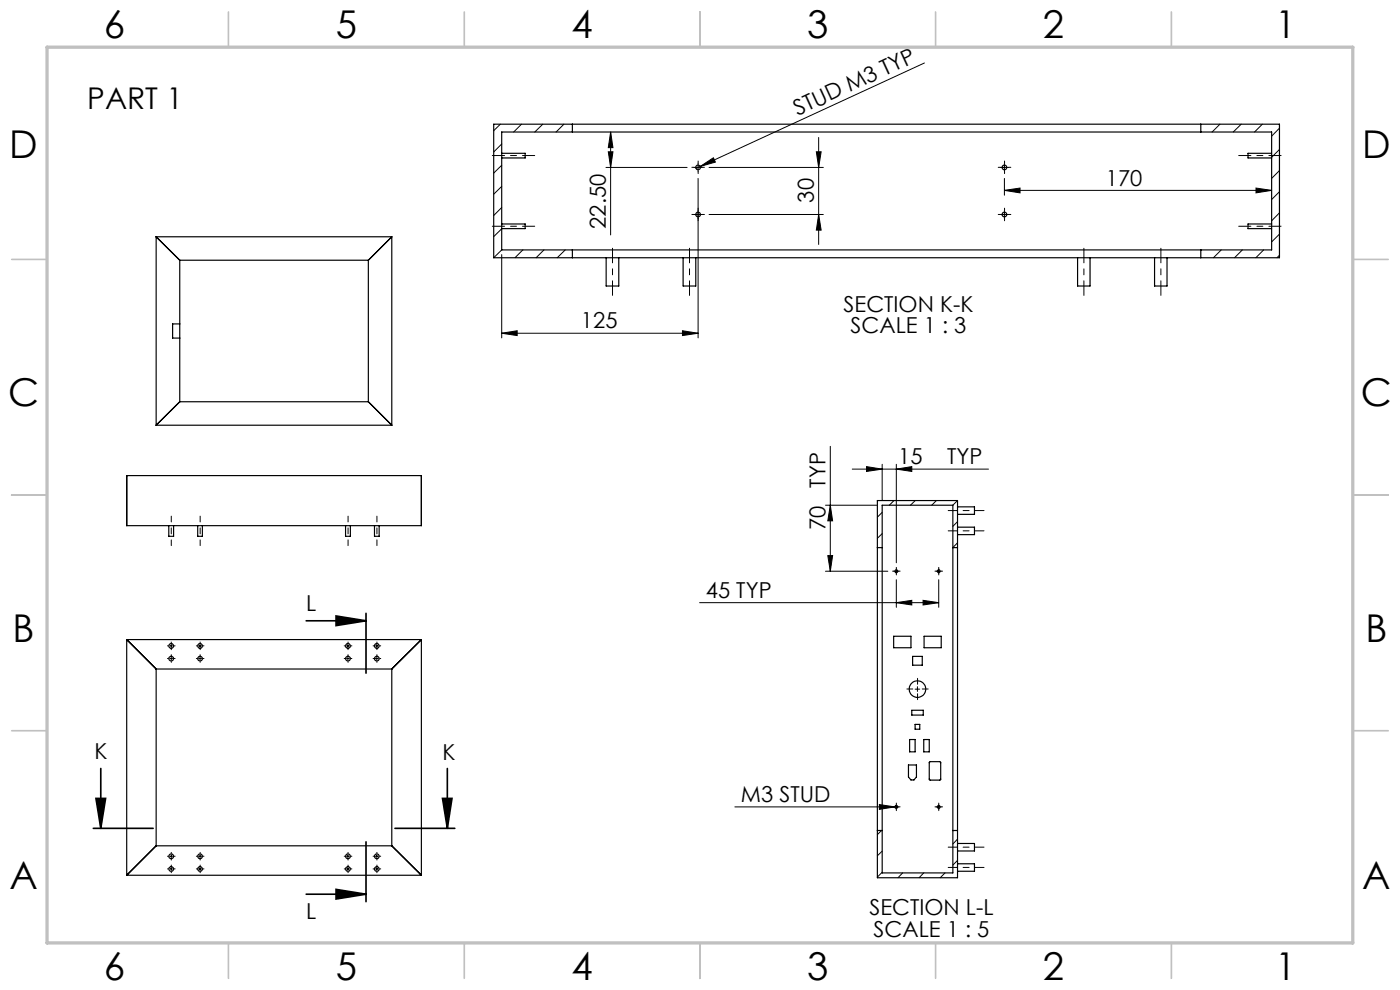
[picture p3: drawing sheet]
<svg xmlns="http://www.w3.org/2000/svg" width="297mm" height="210mm" viewBox="0 0 297 210" stroke-linecap="round" stroke-linejoin="round" font-family="sans-serif">
<path d="M64.9 131.7h12.7M71.3 130.7l6.3 1-6.3 1zM77.6 130.1v12.7M19.8 175.7h12.7M20.4 169.4h2l-1 6.3zM21.4 163v12.7M77.6 178.6v12.7M83.8 175.7h12.7M93.9 169.4h2l-1 6.3zM94.9 163v12.7M64.9 189.7h12.7M71.3 188.7l6.3 1-6.3 1z" fill="none" stroke="#000" stroke-width=".35"/>
<g fill="none" stroke="#000" stroke-width=".21">
<path d="M196.1 13.4l-47.5 21.9M106.2 26.3l-1.5 1.4M106.4 30.5l-1.7 1.7M106.4 35.1l-1.7 1.6M106.4 39.5l-1.7 1.7M110.6 26.3l-1.6 1.7M115.1 26.3l-1.6 1.7M119.6 26.3l-1.6 1.7M128.6 35.5h17.2M129 32.2h1l-.5 3.3zM129.5 28v21.8M129.5 28l.5 3.3h-1z"/>
<path d="M147.2 35.5h1.7M148.1 34.7v1.6M148.1 37.8v33.9M148.6 35.3l2.7-1.8 .5 .9zM148.6 35.3l-1 .4M150.4 35.5h24.3M173.2 32.2h1l-.5 3.3zM173.7 29.2v22.6M212.3 35.5h1.6M213.1 34.7v1.6M213.1 37.8v3.6M258.8 26.3l-1.7 1.7"/>
<path d="M263.3 26.3l-1.7 1.7M266.5 39.9l3.3 .5-3.3 .5zM267.8 26.3l-1.7 1.7M271.4 27.2l-1.6 1.7M271.4 31.7l-1.6 1.7M271.4 36.2l-1.6 1.6M106.4 44l-1.7 1.7M106.4 48.5l-1.7 1.7M106.4 53l-1.7 1.7M106.4 54v17.7M110.9 53l-1.6 1.7M115.4 53l-1.7 1.7"/>
<path d="M119.9 53l-1.7 1.7M147.2 45.5h1.7M150.4 45.5h24.3M173.7 45.5l.5 3.3h-1zM212.3 45.5h1.6M213.1 44.7v1.6M213.1 40.4l3.3-.5v1zM213.1 40.4h56.7M259.1 53l-1.7 1.7M263.6 53l-1.7 1.7M268.1 53l-1.7 1.7M271.4 40.7l-1.6 1.6"/>
<path d="M271.4 45.1l-1.6 1.7M271.4 49.7l-1.6 1.6M271.4 54.1l-.5 .6M106.4 70.7l3.3-.5v1zM106.4 70.7h41.7M144.8 70.2l3.3 .5-3.3 .5zM176.1 94.7v26.5M180.8 99.5h28.9M183.8 99l3.3 .5-3.3 .5zM187.1 98.5v7.7M190.1 99.5l3.3-.5v1zM190.1 98.5v20.9"/>
<path d="M175.1 107.2h11M175.6 117.9h1l-.5 3.3zM176.1 107.2l.5 3.3h-1zM187.1 108.7l-1 1M187.1 113.2l-1 1M189.7 106.2l-1 1M194.2 106.2l-1.1 1M198.6 106.2l-.9 1M203.1 106.2l-1 1M203.1 110.7l-1 .9M203.1 115.1l-1 1.1M36 139.7h.6"/>
<path d="M36 137h.6M36.3 136.7v.6M36.3 139.4v.6M42.1 139.7h.7M42.1 137h.7M42.4 136.7v.6M42.4 139.4v.6M73.5 139.7h.6M73.5 137h.6M73.8 136.7v.6M73.8 139.4v.6M79.6 139.7h.7"/>
<path d="M79.6 137h.7M79.9 136.7v.6M79.9 139.4v.6M148.4 127.8h50.7M175.1 121.2h13.2M189.6 121.2h1M190.1 127.8l3.3-.5v1zM190.1 120.7v1M190.1 123v5.8M195.8 127.3l3.3 .5-3.3 .5zM198.6 121.2h1M199.1 120.7v1"/>
<path d="M199.1 123v5.8M194.1 146.2h1M194.6 145.7v1M186.5 170.7l3.3 .5-3.3 .5zM187 176.2l-.9 .9M190.1 170.7v1M190.6 171.2h-34.7M198.6 171.2h1M199.1 170.7v1M203.1 178l-1 1M36 184.3h.6M36 181.6h.6"/>
<path d="M36.3 181.3v.7M36.3 184v.6M42.1 184.3h.7M42.1 181.6h.7M42.4 181.3v.7M42.4 184v.6M73.5 184.3h.6M73.5 181.6h.6M73.8 181.3v.7M73.8 184v.6M79.6 184.3h.7M79.6 181.6h.7"/>
<path d="M79.9 181.3v.7M79.9 184v.6M187.1 180.5l-1 1M187.1 185l-1 1M191.5 185.2l-1 1M196 185.2l-1 1M200.5 185.2l-1 1M203.1 182.5l-1 1"/>
</g>
<path d="M36.3 115.7v-6.2M42.5 115.7v-6.2M73.8 115.7v-6.2M80 115.7v-6.2" fill="none" stroke="#000" stroke-width=".21" stroke-dasharray="15.2 1.3 1.3 1.3" stroke-dashoffset="14"/>
<path d="M208.8 112.6h-7.6M208.8 108.3h-7.6M208.8 179.7h-7.6M208.8 184h-7.6" fill="none" stroke="#000" stroke-width=".21" stroke-dasharray="15.2 1.3 1.3 1.3" stroke-dashoffset="13.3"/>
<g fill="none" stroke="#000" stroke-width=".21" stroke-dasharray="15.2 1.3 1.3 1.3">
<path d="M147.3 35.5h-.5M148.1 34.7v-.5M148.1 36.3v.5M148.9 35.5h.5M212.3 35.5h-.5M213.1 34.7v-.5M213.1 36.3v.5M213.9 35.5h.5M147.3 45.5h-.5M148.1 44.7v-.5M148.1 46.3v.5M148.9 45.5h.5"/>
<path d="M212.3 45.5h-.5M213.1 44.7v-.5M213.1 46.3v.5M213.9 45.5h.5M35.7 139.7h-.2M35.7 137h-.2M36.3 139.1v-.2M36.3 136.4v-.2M36.3 137.6v.2M37 139.7h.1M37 137h.1M41.8 139.7h-.2"/>
<path d="M41.8 137h-.2M42.5 139.1v-.2M42.5 136.4v-.2M42.5 137.6v.2M43.1 139.7h.2M43.1 137h.2M73.2 137h-.2M73.2 139.7h-.2M73.8 136.4v-.2M73.8 137.6v.2M73.8 139.1v-.2M74.5 137h.1"/>
<path d="M74.5 139.7h.1M79.3 137h-.2M79.3 139.7h-.2M80 136.4v-.2M80 137.6v.2M80 139.1v-.2M80.6 137h.2M80.6 139.7h.2M189.7 121.2h-.3M190.2 120.7v-.3M190.2 121.7v.3M190.7 121.2h.3"/>
<path d="M198.7 121.2h-.3M199.2 120.7v-.3M199.2 121.7v.3M199.7 121.2h.3M36.3 140.3v.2M42.5 140.3v.2M73.8 140.3v.2M80 140.3v.2M193.7 146.2h-1.3M194.7 145.2v-1.3M194.7 147.2v1.2M195.7 146.2h1.2"/>
<path d="M189.7 171.2h-.3M190.2 170.7v-.3M190.2 171.7v.3M190.7 171.2h.3M198.7 171.2h-.3M199.2 170.7v-.3M199.2 171.7v.3M199.7 171.2h.3M35.7 184.3h-.2M35.7 181.6h-.2M36.3 183.7v-.2M36.3 184.9v.2"/>
<path d="M36.3 181v-.2M36.3 182.3v.1M37 184.3h.1M37 181.6h.1M41.8 184.3h-.2M41.8 181.6h-.2M42.5 183.7v-.2M42.5 184.9v.2M42.5 181v-.2M42.5 182.3v.1M43.1 184.3h.2M43.1 181.6h.2"/>
<path d="M73.2 184.3h-.2M73.2 181.6h-.2M73.8 183.7v-.2M73.8 184.9v.2M73.8 181v-.2M73.8 182.3v.1M74.5 184.3h.1M74.5 181.6h.1M79.3 181.6h-.2M79.3 184.3h-.2M80 181v-.2M80 182.3v.1"/>
<path d="M80 183.7v-.2M80 184.9v.2M80.6 181.6h.2M80.6 184.3h.2"/>
</g>
<path d="M129.9 62.7v-10M146.3 62.7v-10M229.9 62.7v-10M246.3 62.7v-10" fill="none" stroke="#000" stroke-width=".21" stroke-dasharray="15.2 1.3 1.3 1.3" stroke-dashoffset="12.1"/>
<path d="M113.4 33h-9M262.8 33h9M113.4 48h-9M262.8 48h9" fill="none" stroke="#000" stroke-width=".21" stroke-dasharray="15.2 1.3 1.3 1.3" stroke-dashoffset="12.6"/>
<g fill="none" stroke="#c0c0c0" stroke-width=".35">
<path d="M48.5 2.5v7.5M98.5 2.5v7.5M148.5 2.5v7.5M198.5 2.5v7.5M248.5 2.5v7.5M2.5 55h7.5M287 55h7.5M2.5 105h7.5M287 105h7.5M2.5 155h7.5M287 155h7.5M48.5 200v7.5"/>
<path d="M98.5 200v7.5M148.5 200v7.5M198.5 200v7.5M248.5 200v7.5"/>
</g>
<path d="M10 10h277v190h-277z" fill="none" stroke="#c0c0c0" stroke-width=".7"/>
<g fill="#000">
<path d="M148.6 35.3l2.7-1.8 .5 .9zM186.5 170.7l3.3 .5-3.3 .5z"/>
<path d="M129 32.2h1l-.5 3.3zM129.5 28l.5 3.3h-1z"/>
<path d="M173.2 32.2h1l-.5 3.3zM173.7 45.5l.5 3.3h-1z"/>
<path d="M213.1 40.4l3.3-.5v1zM266.5 39.9l3.3 .5-3.3 .5z"/>
<path d="M106.4 70.7l3.3-.5v1zM144.8 70.2l3.3 .5-3.3 .5z"/>
<path d="M190.1 99.5l3.3-.5v1zM183.8 99l3.3 .5-3.3 .5z"/>
<path d="M176.1 107.2l.5 3.3h-1zM175.6 117.9h1l-.5 3.3z"/>
<path d="M71.3 130.7l6.3 1-6.3 1zM71.3 188.7l6.3 1-6.3 1z"/>
<path d="M190.1 127.8l3.3-.5v1zM195.8 127.3l3.3 .5-3.3 .5z"/>
<path d="M93.9 169.4h2l-1 6.3zM20.4 169.4h2l-1 6.3z"/>
</g>
<g fill="none" stroke="#000" stroke-width=".25">
<path d="M104.7 26.3h166.7v28.4h-166.7zM106.4 32.5h5v1h-5M106.4 28h163.4v25h-163.4zM121.4 26.3v1.7M254.7 26.3v1.7M269.8 32.5h-5v1h5M33.1 50.2v40M33.1 50.2h50M33.1 50.2l5 5M38.1 55.2h40M38.1 55.2v30M78.1 55.2v30"/>
<path d="M83.1 50.2v40M83.1 50.2l-5 5M106.4 47.5h5v1h-5M121.4 53v1.7M128.6 54.7v6h2.7v-6M144.9 54.7v6h2.7v-6M228.6 54.7v6h2.6v-6M244.9 54.7v6h2.7v-6M254.7 53v1.7M269.8 47.5h-5v1h5M38.1 68.7h-1.5v3h1.5M33.1 90.2h50"/>
<path d="M38.1 85.2l-5 5M38.1 85.2h40M78.1 85.2l5 5M26.9 100.9h62.5v10.6h-62.5zM35.8 111.5v2.3h1v-2.3M41.9 111.5v2.3h1v-2.3M73.3 111.5v2.3h1v-2.3M79.4 111.5v2.3h1v-2.3M186.1 106.2h17v80h-17zM186.1 116.2h1M187.1 107.2h15v78h-15zM202.1 116.2h1"/>
<path d="M203.1 111.8h3.6v1.6h-3.6M203.1 107.5h3.6v1.6h-3.6M26.9 135.7v50M26.9 135.7l6.2 6.2M26.9 135.7h62.5M89.4 135.7v50M89.4 135.7l-6.3 6.2M189.6 135h3.7v2.4h-3.7zM193.6 139.2h2.1v1.9h-2.1zM196 135h3.7v2.4h-3.7zM33.1 141.9v37.5M33.1 141.9h50"/>
<path d="M83.1 141.9v37.5M193 156.9h1.1v2.6h-1.1zM193.4 150.7h2.5v1h-2.5zM194.1 153.7h1v1h-1zM196 156.9h1.1v2.6h-1.1zM33.1 179.4l-6.2 6.3M33.1 179.4h50M83.1 179.4l6.3 6.3M186.1 176.2h1M192.7 162.3h1.7v2.5l-.5 .6h-.6l-.6-.6zM197.2 161.6h2.2l.2 .1-.1 3.7h-2.4zM202.1 176.2h1"/>
<path d="M203.1 178.9h3.6v1.6h-3.6M26.9 185.7h62.5M203.1 183.2h3.6v1.6h-3.6"/>
<circle cx="148.1" cy="35.5" r=".5"/>
<circle cx="213.1" cy="35.5" r=".5"/>
<circle cx="148.1" cy="45.5" r=".5"/>
<circle cx="213.1" cy="45.5" r=".51"/>
<circle cx="36.3" cy="137" r=".5"/>
<circle cx="36.3" cy="139.7" r=".5"/>
<circle cx="42.4" cy="139.7" r=".49"/>
<circle cx="42.4" cy="137" r=".49"/>
<circle cx="73.8" cy="139.7" r=".5"/>
<circle cx="73.8" cy="137" r=".5"/>
<circle cx="79.9" cy="139.7" r=".49"/>
<circle cx="79.9" cy="137" r=".49"/>
<circle cx="190.2" cy="121.2" r=".29"/>
<circle cx="199.1" cy="121.2" r=".31"/>
<circle cx="194.6" cy="146.2" r="1.77"/>
<circle cx="190.1" cy="171.2" r=".3"/>
<circle cx="199.1" cy="171.2" r=".31"/>
<circle cx="36.3" cy="184.3" r=".5"/>
<circle cx="36.3" cy="181.6" r=".5"/>
<circle cx="42.4" cy="184.3" r=".49"/>
<circle cx="42.4" cy="181.6" r=".49"/>
<circle cx="73.8" cy="184.3" r=".5"/>
<circle cx="73.8" cy="181.6" r=".5"/>
<circle cx="79.9" cy="181.6" r=".49"/>
<circle cx="79.9" cy="184.3" r=".49"/>
</g>
<g font-size="8.1">
<text x="22" y="8">6</text>
<text x="71.2" y="8">5</text>
<text x="121.2" y="8">4</text>
<text x="171.3" y="8">3</text>
<text x="221.3" y="8">2</text>
<text x="270.5" y="8">1</text>
<text x="2" y="33.6">D</text>
<text x="289" y="33.6">D</text>
<text x="1.7" y="86.1">C</text>
<text x="288.7" y="86.1">C</text>
<text x="2.7" y="136.1">B</text>
<text x="289.7" y="136.1">B</text>
<text x="2" y="188.6">A</text>
<text x="289" y="188.6">A</text>
<text x="22" y="208">6</text>
<text x="71.2" y="208">5</text>
<text x="121.2" y="208">4</text>
<text x="171.3" y="208">3</text>
<text x="221.3" y="208">2</text>
<text x="270.5" y="208">1</text>
</g>
<text font-size="6.3" x="18.5" y="23">PART 1</text>
<g font-size="4.7">
<text x="169.3" y="24.6" transform="rotate(-25 169.3 24.6)">STUD M3 TYP</text>
<text x="234.6" y="39.4">170</text>
<text x="172.7" y="43" transform="rotate(-90 172.7 43)">30</text>
<text x="128.5" y="48.5" transform="rotate(-90 128.5 48.5)">22.50</text>
<text x="123.2" y="69.6">125</text>
<text x="179" y="66.1">SECTION K-K</text>
<text x="180.5" y="70.7">SCALE 1 : 3</text>
<text x="190.6" y="98.5">15</text>
<text x="200.9" y="98.5">TYP</text>
<text x="175.1" y="103.5" transform="rotate(-90 175.1 103.5)">TYP</text>
<text x="175.1" y="112.5" transform="rotate(-90 175.1 112.5)">70</text>
<text x="65" y="129.6">L</text>
<text x="149.7" y="126.8">45 TYP</text>
<text x="20.1" y="161">K</text>
<text x="93.9" y="161.3">K</text>
<text x="157.2" y="170.2">M3 STUD</text>
<text x="65" y="195">L</text>
<text x="184.5" y="194.1">SECTION L-L</text>
<text x="185.3" y="198.7">SCALE 1 : 5</text>
</g>
</svg>
